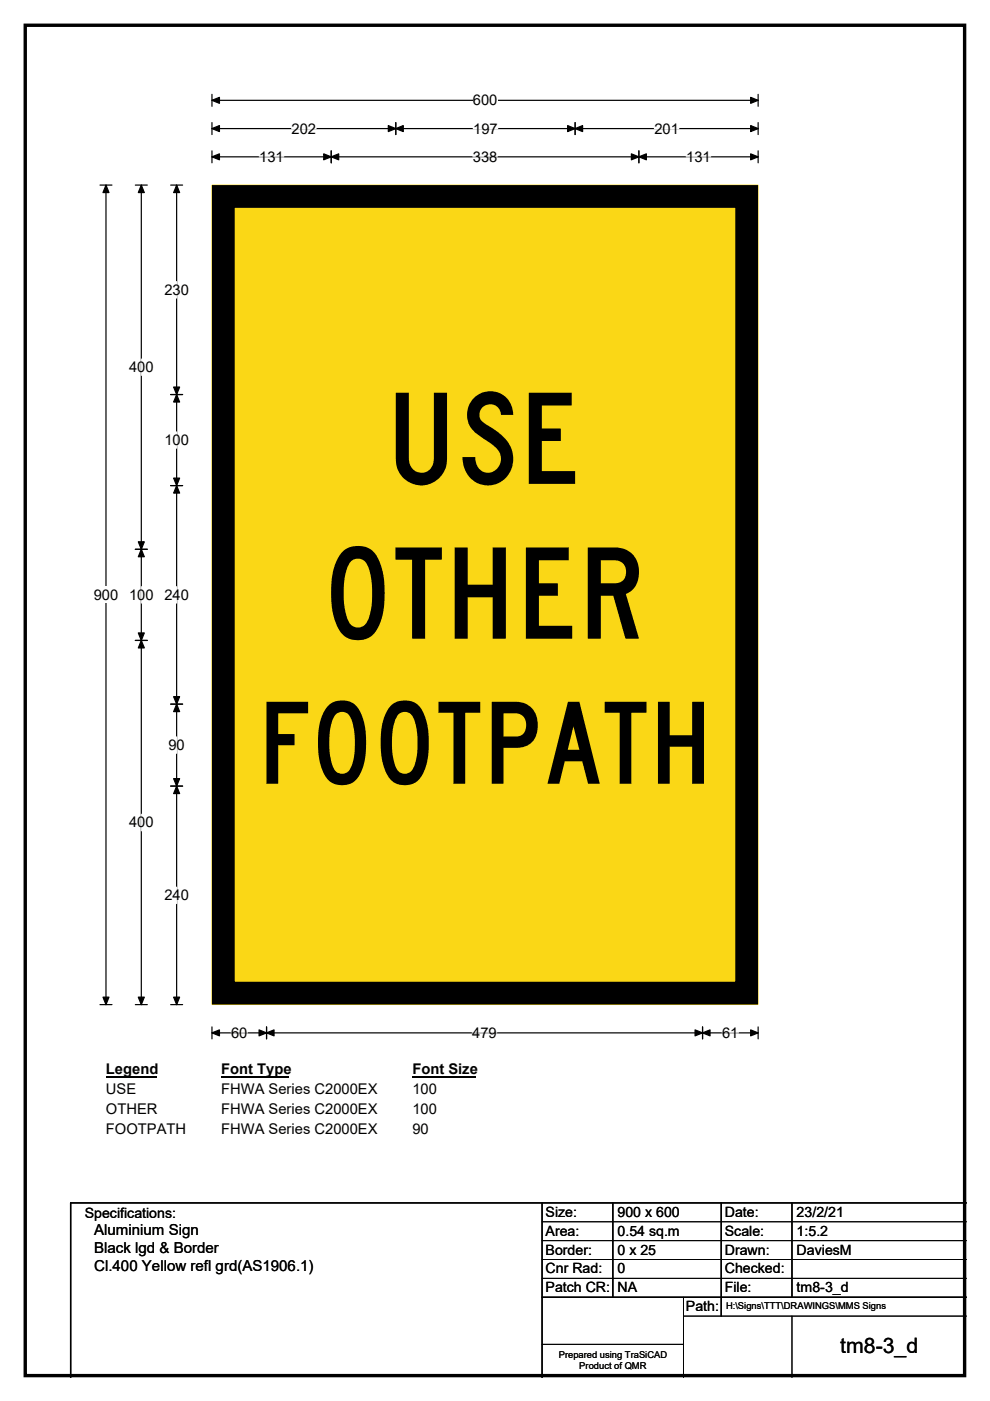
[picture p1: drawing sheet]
<svg xmlns="http://www.w3.org/2000/svg" width="210mm" height="297mm" viewBox="0 0 210 297" stroke-linecap="round" stroke-linejoin="round" font-family="sans-serif">
<path d="M5.4 5.4h199.2v286.3h-199.2z" fill="none" stroke="#000" stroke-width=".72"/>
<path d="M45 21.3h115.8M45 20v2.5M160.8 20v2.5" fill="none" stroke="#000" stroke-width=".25"/>
<path d="M45 21.3l1.5-.7v1.3zM159.2 20.6l1.6 .7-1.6 .6z" fill="#000" stroke="#000" stroke-width=".25"/>
<path d="M100.3 19.5h5.2v3.5h-5.2z" fill="#fff"/>
<g fill="none" stroke="#000" stroke-width=".25">
<path d="M21.2 39.2h2.5M22.5 39.2v173.8M45 27.3h115.8M45 26v2.5M45 32v2.5M45 33.3h115.8M70.3 32v2.5M83.9 26v2.5M122 26v2.5M135.5 32v2.5M160.8 26v2.5M160.8 32v2.5"/>
<path d="M21.2 213h2.5M45 217.7v2.6M45 219h115.8M56.5 217.7v2.6M149 217.7v2.6M160.8 217.7v2.6"/>
</g>
<g fill="#000" stroke="#000" stroke-width=".25">
<path d="M22.5 39.2l.6 1.6h-1.3zM45 27.3l1.5-.7v1.3zM45 33.3l1.5-.7v1.3zM70.3 33.3l1.5-.7v1.3zM68.7 32.6l1.6 .7-1.6 .6zM83.9 27.3l1.6-.7v1.3zM82.4 26.6l1.5 .7-1.5 .6zM120.4 26.6l1.6 .7-1.6 .6zM122 27.3l1.6-.7v1.3zM133.9 32.6l1.6 .7-1.6 .6zM135.5 33.3l1.6-.7v1.3zM159.2 26.6l1.6 .7-1.6 .6z"/>
<path d="M159.2 32.6l1.6 .7-1.6 .6zM21.8 211.4h1.3l-.6 1.6zM45 219l1.5-.6v1.2zM56.5 219l1.6-.6v1.2zM54.9 218.4l1.6 .6-1.6 .6zM147.4 218.4l1.6 .6-1.6 .6zM149 219l1.6-.6v1.2zM159.2 218.4l1.6 .6-1.6 .6z"/>
</g>
<path d="M55 33.3h5.2M61.8 27.3h5.3M100.3 33.3h5.2M100.4 27.3h5.2M138.8 27.3h5.2M145.5 33.3h5.2M49 219h3.5M100.2 219h5.2M153.2 219h3.4" fill="none" stroke="#fff" stroke-width=".25"/>
<path d="M19.9 124.4h5.2v3.5h-5.2z" fill="#fff"/>
<path d="M28.7 39.2h2.5M30 39.2v173.8M36.2 39.2h2.5M37.5 39.2v173.8M36.2 83.7h2.5M28.7 116.5h2.5M36.2 103h2.5M28.7 135.8h2.5M36.2 149.3h2.5M36.2 166.7h2.5M28.7 213h2.5M36.2 213h2.5" fill="none" stroke="#000" stroke-width=".25"/>
<g fill="#000" stroke="#000" stroke-width=".25">
<path d="M30 39.2l.6 1.6h-1.3zM37.5 39.2l.6 1.6h-1.3zM37.5 83.7l.6 1.5h-1.3zM36.8 82.1h1.3l-.6 1.6zM30 116.5l.6 1.5h-1.3zM29.3 114.9h1.3l-.6 1.6zM36.8 101.4h1.3l-.6 1.6zM37.5 103l.6 1.5h-1.3zM29.3 134.2h1.3l-.6 1.6zM30 135.8l.6 1.6h-1.3zM36.8 147.7h1.3l-.6 1.6zM37.5 149.3l.6 1.6h-1.3z"/>
<path d="M36.8 165.1h1.3l-.6 1.6zM37.5 166.7l.6 1.6h-1.3zM29.3 211.4h1.3l-.6 1.6zM36.8 211.4h1.3l-.6 1.6z"/>
</g>
<path d="M37.5 59.7v3.5M30 76.1v3.5M37.5 91.6v3.4M30 124.4v3.5M37.5 124.4v3.5M37.5 156.2v3.5M30 172.6v3.5M37.5 188.1v3.5" fill="none" stroke="#fff" stroke-width=".25"/>
<path d="M22.5 225h10.7v3.5h-10.7z" fill="#fff"/>
<path d="M22.5 228.3h10.7" fill="none" stroke="#000" stroke-width=".32"/>
<path d="M46.9 225h14.4v3.5h-14.4z" fill="#fff"/>
<path d="M46.9 228.3h14.4" fill="none" stroke="#000" stroke-width=".32"/>
<path d="M87.5 225h13.4v3.5h-13.4z" fill="#fff"/>
<path d="M87.5 228.3h13.4" fill="none" stroke="#000" stroke-width=".32"/>
<g fill="#fff">
<path d="M22.5 229.2h6.4v3.5h-6.4z"/>
<path d="M46.9 229.2h33.1v3.5h-33.1z"/>
<path d="M87.5 229.2h5.2v3.5h-5.2z"/>
<path d="M22.5 233.4h10.9v3.5h-10.9z"/>
<path d="M46.9 233.4h33.1v3.5h-33.1z"/>
<path d="M87.5 233.4h5.2v3.5h-5.2z"/>
<path d="M22.5 237.6h16.9v3.4h-16.9z"/>
<path d="M46.9 237.6h33.1v3.4h-33.1z"/>
<path d="M87.5 237.6h3.4v3.4h-3.4z"/>
</g>
<path d="M45 39.3h115.8v173.7h-115.8z" fill="#fad716"/>
<path d="M45 39.2h115.8v173.8h-115.8z" fill="none" stroke="#fad716" stroke-width=".21"/>
<path d="M47.4 41.7h111v168.9h-111z" fill="none" stroke="#000" stroke-width="4.8"/>
<path d="M115 255v37M130 255v20M153 255v24M168 255v20M205 255h-190v37M115 275h90" fill="none" stroke="#000" stroke-width=".3"/>
<path d="M115 259h90M115 263h90M115 267h90M115 271h90M145 279h60M145 275v17M168 279v13M115 285h30" fill="none" stroke="#000" stroke-width=".21"/>
<g font-size="26.8">
<text x="81.8" y="102.6">USE</text>
<text x="68.5" y="135.4">OTHER</text>
</g>
<text font-size="24.1" x="54.6" y="166.2">FOOTPATH</text>
<text font-size="4.5" x="178.2" y="286.9">tm8-3_d</text>
<g font-size="3.2">
<text x="20" y="261.9">Aluminium Sign</text>
<text x="20" y="265.7">Black lgd &amp; Border</text>
<text x="20" y="269.6">Cl.400 Yellow refl grd(AS1906.1)</text>
</g>
<g font-size="3.1">
<text x="100.3" y="22.3">600</text>
<text x="61.8" y="28.3">202</text>
<text x="100.4" y="28.3">197</text>
<text x="138.8" y="28.3">201</text>
<text x="55" y="34.3">131</text>
<text x="100.3" y="34.3">338</text>
<text x="145.5" y="34.3">131</text>
<text x="34.9" y="62.5">230</text>
<text x="27.4" y="78.9">400</text>
<text x="34.9" y="94.4">100</text>
<text x="19.9" y="127.2">900</text>
<text x="27.4" y="127.2">100</text>
<text x="34.9" y="127.2">240</text>
<text x="35.7" y="159">90</text>
<text x="27.4" y="175.4">400</text>
<text x="34.9" y="190.9">240</text>
<text x="49" y="220">60</text>
<text x="100.2" y="220">479</text>
<text x="153.2" y="220">61</text>
<text x="22.5" y="227.8">Legend</text>
<text x="46.9" y="227.8">Font Type</text>
<text x="87.5" y="227.8">Font Size</text>
<text x="22.5" y="232">USE</text>
<text x="46.9" y="232">FHWA Series C2000EX</text>
<text x="87.5" y="232">100</text>
<text x="22.5" y="236.2">OTHER</text>
<text x="46.9" y="236.2">FHWA Series C2000EX</text>
<text x="87.5" y="236.2">100</text>
<text x="22.5" y="240.3">FOOTPATH</text>
<text x="46.9" y="240.3">FHWA Series C2000EX</text>
<text x="87.5" y="240.3">90</text>
</g>
<g font-size="3">
<text x="115.7" y="258">Size:</text>
<text x="131" y="258">900 x 600</text>
<text x="153.7" y="258">Date:</text>
<text x="169" y="258">23/2/21</text>
<text x="18" y="258.2">Specifications:</text>
<text x="115.7" y="262">Area:</text>
<text x="131" y="262">0.54 sq.m</text>
<text x="153.7" y="262">Scale:</text>
<text x="169" y="262">1:5.2</text>
<text x="115.7" y="266">Border:</text>
<text x="115.7" y="270">Cnr Rad:</text>
<text x="131" y="266">0 x 25</text>
<text x="131" y="270">0</text>
<text x="153.7" y="266">Drawn:</text>
<text x="153.7" y="270">Checked:</text>
<text x="169" y="266">DaviesM</text>
<text x="115.7" y="274">Patch CR:</text>
<text x="131" y="274">NA</text>
<text x="153.7" y="274">File:</text>
<text x="169" y="274">tm8-3_d</text>
<text x="145.5" y="278">Path:</text>
</g>
<g font-size="2">
<text x="154" y="277.6">H:\Signs\TTT\DRAWINGS\MMS Signs</text>
<text x="118.5" y="287.8">Prepared using TraSiCAD</text>
<text x="122.9" y="290.2">Product of QMR</text>
</g>
</svg>
